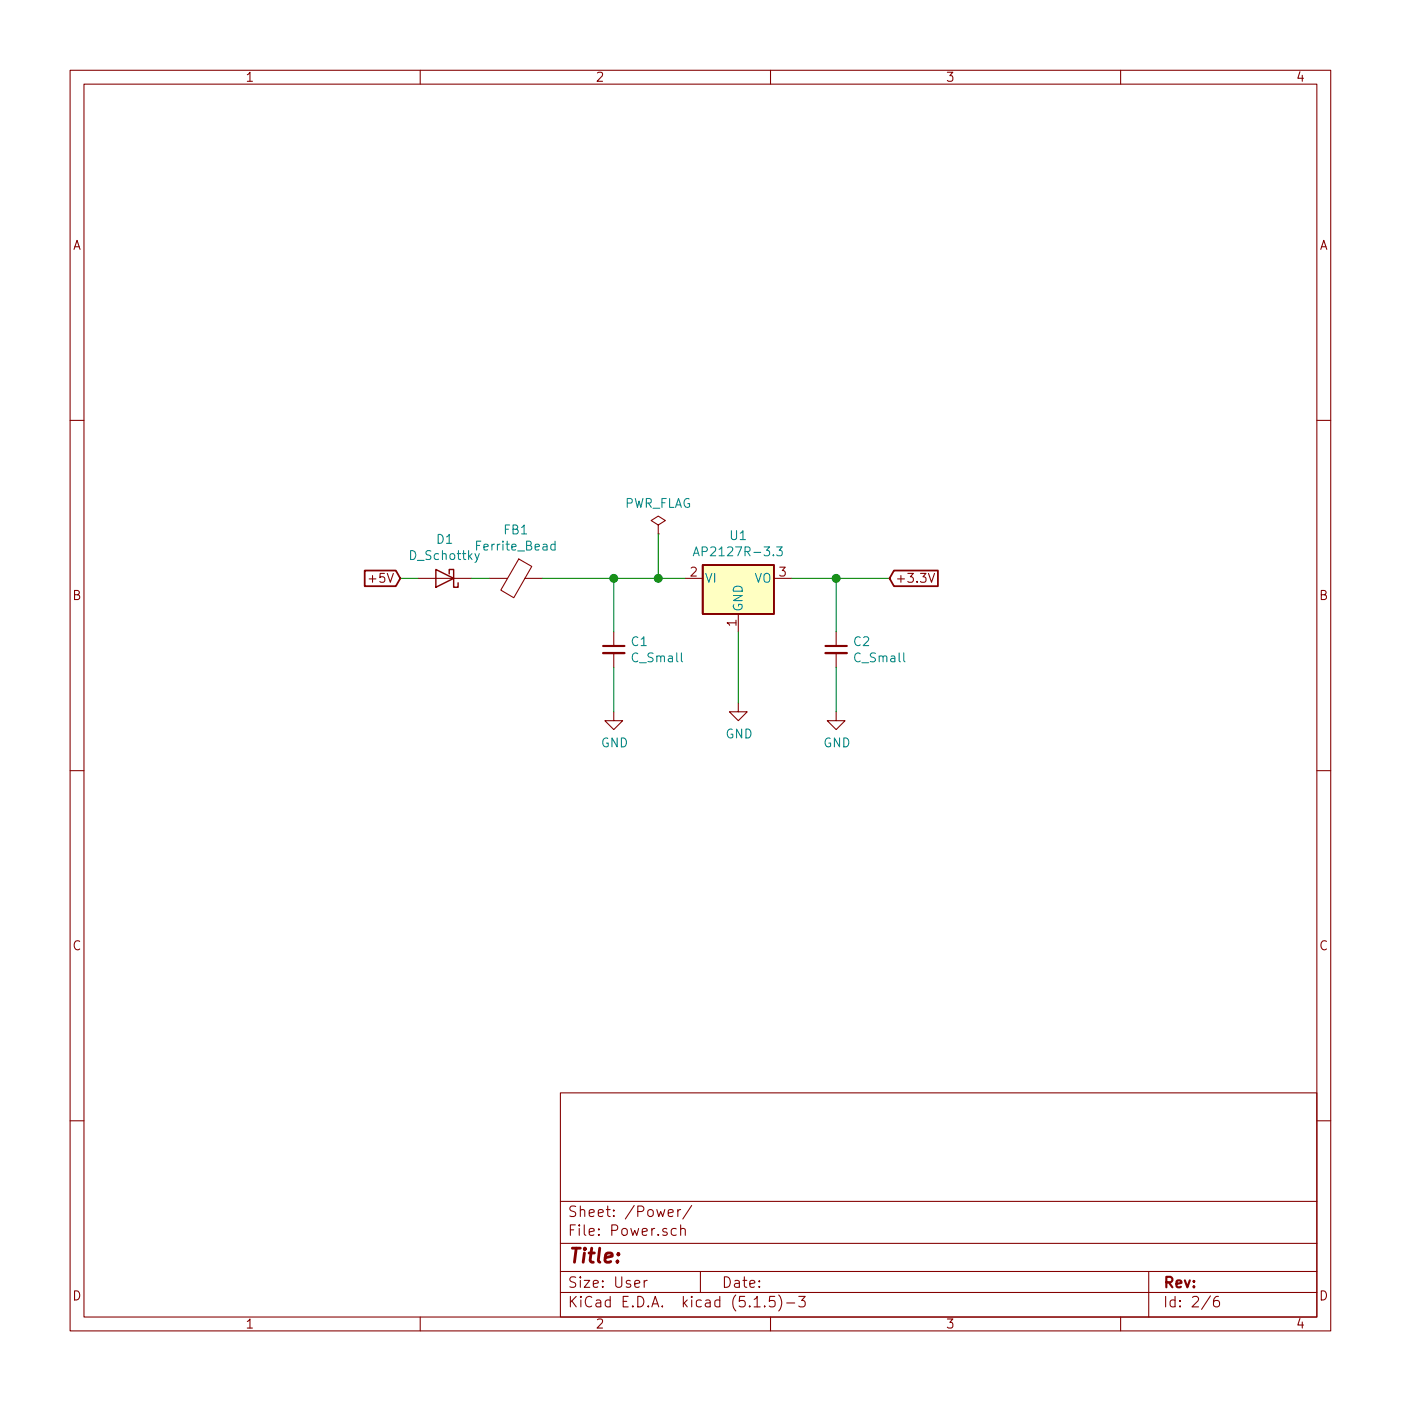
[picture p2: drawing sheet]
EESchema Schematic File Version 4
EELAYER 30 0
EELAYER END
$Descr User 7874 7874
encoding utf-8
Sheet 2 6
Title ""
Date ""
Rev ""
Comp ""
Comment1 ""
Comment2 ""
Comment3 ""
Comment4 ""
$EndDescr
$Comp
L Regulator_Linear:AP2127R-3.3 U1
U 1 1
P 4150 3250
F 0 "U1" H 4150 3492 50  0000 C CNN
F 1 "AP2127R-3.3" H 4150 3401 50  0000 C CNN
F 2 "Package_TO_SOT_SMD:SOT-89-3" H 4150 3450 50  0001 C CNN
F 3 "https://www.diodes.com/assets/Datasheets/AP2127.pdf" H 4150 3200 50  0001 C CNN
	1    4150 3250
	1    0    0    -1  
$EndComp
Text GLabel 2250 3250 0    50   Input ~ 0
+5V
Wire Wire Line
	4450 3250 4700 3250
Text GLabel 5000 3250 2    50   Input ~ 0
+3.3V
Wire Wire Line
	4150 3550 4150 3950
$Comp
L power:GND #PWR0101
U 1 1
P 4150 3950
F 0 "#PWR0101" H 4150 3700 50  0001 C CNN
F 1 "GND" H 4155 3777 50  0000 C CNN
F 2 "" H 4150 3950 50  0001 C CNN
F 3 "" H 4150 3950 50  0001 C CNN
	1    4150 3950
	1    0    0    -1  
$EndComp
$Comp
L Device:C_Small C1
U 1 1
P 3450 3650
F 0 "C1" H 3542 3696 50  0000 L CNN
F 1 "C_Small" H 3542 3605 50  0000 L CNN
F 2 "Capacitor_SMD:C_0402_1005Metric" H 3450 3650 50  0001 C CNN
F 3 "~" H 3450 3650 50  0001 C CNN
	1    3450 3650
	1    0    0    -1  
$EndComp
Wire Wire Line
	3450 3550 3450 3250
Wire Wire Line
	3450 3750 3450 4000
$Comp
L power:GND #PWR0102
U 1 1
P 3450 4000
F 0 "#PWR0102" H 3450 3750 50  0001 C CNN
F 1 "GND" H 3455 3827 50  0000 C CNN
F 2 "" H 3450 4000 50  0001 C CNN
F 3 "" H 3450 4000 50  0001 C CNN
	1    3450 4000
	1    0    0    -1  
$EndComp
$Comp
L Device:C_Small C2
U 1 1
P 4700 3650
F 0 "C2" H 4792 3696 50  0000 L CNN
F 1 "C_Small" H 4792 3605 50  0000 L CNN
F 2 "Capacitor_SMD:C_0402_1005Metric" H 4700 3650 50  0001 C CNN
F 3 "~" H 4700 3650 50  0001 C CNN
	1    4700 3650
	1    0    0    -1  
$EndComp
Wire Wire Line
	4700 3750 4700 4000
$Comp
L power:GND #PWR0103
U 1 1
P 4700 4000
F 0 "#PWR0103" H 4700 3750 50  0001 C CNN
F 1 "GND" H 4705 3827 50  0000 C CNN
F 2 "" H 4700 4000 50  0001 C CNN
F 3 "" H 4700 4000 50  0001 C CNN
	1    4700 4000
	1    0    0    -1  
$EndComp
Wire Wire Line
	4700 3550 4700 3250
Connection ~ 4700 3250
Wire Wire Line
	4700 3250 5000 3250
$Comp
L Device:D_Schottky D1
U 1 1
P 2500 3250
F 0 "D1" H 2500 3034 50  0000 C CNN
F 1 "D_Schottky" H 2500 3125 50  0000 C CNN
F 2 "Diode_SMD:D_0603_1608Metric" H 2500 3250 50  0001 C CNN
F 3 "~" H 2500 3250 50  0001 C CNN
	1    2500 3250
	-1   0    0    1   
$EndComp
Wire Wire Line
	2350 3250 2250 3250
$Comp
L Device:Ferrite_Bead FB1
U 1 1
P 2900 3250
F 0 "FB1" V 2626 3250 50  0000 C CNN
F 1 "Ferrite_Bead" V 2717 3250 50  0000 C CNN
F 2 "Inductor_SMD:L_0603_1608Metric_Pad1.05x0.95mm_HandSolder" V 2830 3250 50  0001 C CNN
F 3 "~" H 2900 3250 50  0001 C CNN
	1    2900 3250
	0    1    1    0   
$EndComp
Wire Wire Line
	3050 3250 3450 3250
Wire Wire Line
	2750 3250 2650 3250
Wire Wire Line
	3850 3250 3700 3250
Connection ~ 3450 3250
$Comp
L power:PWR_FLAG #FLG0101
U 1 1
P 3700 3000
F 0 "#FLG0101" H 3700 3075 50  0001 C CNN
F 1 "PWR_FLAG" H 3700 3173 50  0000 C CNN
F 2 "" H 3700 3000 50  0001 C CNN
F 3 "~" H 3700 3000 50  0001 C CNN
	1    3700 3000
	1    0    0    -1  
$EndComp
Wire Wire Line
	3700 3000 3700 3250
Connection ~ 3700 3250
Wire Wire Line
	3700 3250 3450 3250
$EndSCHEMATC
